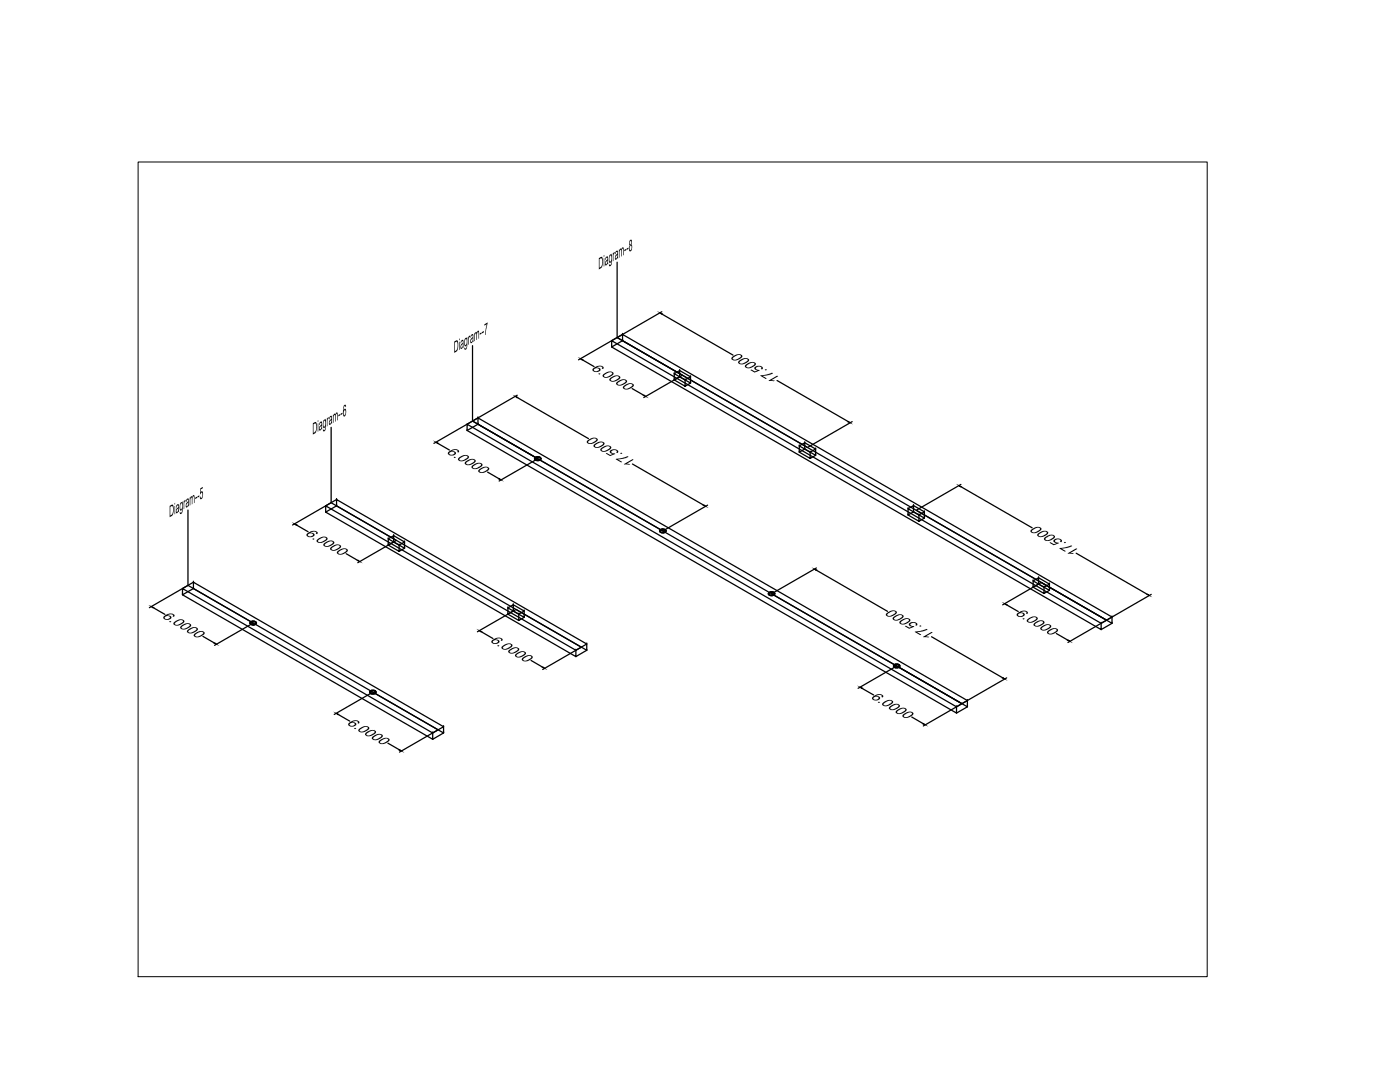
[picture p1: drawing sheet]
<svg xmlns="http://www.w3.org/2000/svg" width="279mm" height="216mm" viewBox="0 0 279 216" stroke-linecap="round" stroke-linejoin="round" font-family="sans-serif">
<!-- layer: objetc outline -->
<g fill="none" stroke="#000" stroke-width=".25">
<path d="M122.1 68l97.7 56.4v1.2l-97.7-56.4zM122.1 69.2h.1M124.2 66.7h.1M124.2 68h.1M124.2 68l-2.1 1.2M124.2 66.7l-2.1 1.3M67.2 99.7h.1M67.2 99.7l-2.2 1.2M93.2 84.6l97.7 56.4v1.3l-97.7-56.4zM93.2 85.9h.1M95.4 83.4h.1M95.4 84.6h.1"/>
<path d="M95.4 84.6l-2.2 1.3M95.4 83.4l-2.2 1.2M36.4 117.4l50 28.9v1.2l-50-28.8zM36.4 118.7h.1M38.6 116.2h.1M38.6 117.4h.1M38.6 117.4l-2.2 1.3M38.6 116.2l-2.2 1.2M65 100.9l49.9 28.9v1.2l-49.9-28.8zM65 102.2h.1M67.2 100.9h.1M67.2 100.9l-2.2 1.3"/>
<path d="M114.9 129.8l2.2-1.3v1.3l-2.2 1.2M114.9 129.8h.1M114.9 131h.1M117.1 128.5l-49.9-28.8v1.2l49.9 28.9M117.1 128.5h.1M117.1 129.8h.1M193.1 139.8l-97.7-56.4v1.2l97.7 56.4M193.1 139.8h.1M219.8 124.4l2.1-1.3v1.3l-2.1 1.2M219.8 124.4h.1M219.8 125.6h.1M221.9 123.1l-97.7-56.4v1.3l97.7 56.4"/>
<path d="M221.9 123.1h.1M221.9 124.4h.1M86.4 146.3l2.1-1.3v1.3l-2.1 1.2M86.4 146.3h.1M86.4 147.5h.1M88.5 145l-49.9-28.8v1.2l49.9 28.9M88.5 145h.1M88.5 146.3h.1M190.9 141l2.2-1.2v1.2l-2.2 1.3M190.9 141h.1M190.9 142.3h.1M193.1 141h.1"/>
</g>
<!-- layer: holes -->
<g fill="none" stroke="#000" stroke-width=".25">
<path d="M123.2 67.4l37.9 21.9M134.6 74.6l1-.7v1.3l-1 .6M134.6 74.6l2.1 1.2v1.3l-2.1-1.3zM134.6 74.6h.1M134.6 75.8h.1M135.6 73.9l2.2 1.3v1.2l-2.2-1.2M135.6 73.9h.1M135.6 75.2h.1M136.7 75.8h.1M136.7 77.1h.1M137.8 75.2h.1M137.8 76.4h.1"/>
<path d="M137.8 75.2l-1.1 .6M137.8 76.4l-1.1 .7M94.3 84l38 22M106.8 91.6h.1M106.7 91.5a.67 .67 0 0 1 1.2 .2 .67 .67 0 0 1-1.2-.2zM106.7 91.4a.67 .67 0 0 1 1.2 .2 .67 .67 0 0 1-1.2-.2zM106.9 91.3a.71 .71 0 0 1 1.1 .3 .71 .71 0 0 1-.7 .3 .71 .71 0 0 1-.6-.5zM106.9 91.3a.61 .61 0 0 1 1 .3 .61 .61 0 0 1-.6 .3 .61 .61 0 0 1-.5-.4zM107.3 91.2h.1M107.4 91.9h.1M107.9 91.5h.1M159.5 89l1.1-.7v1.3l-1.1 .6"/>
<path d="M159.5 89l2.2 1.2v1.3l-2.2-1.3zM159.5 89h.1M159.5 90.2h.1M160.6 88.3l2.2 1.3v1.3l-2.2-1.3M160.6 88.3h.1M160.6 89.6h.1M161.7 90.2h.1M161.7 91.5h.1M162.8 89.6h.1M162.8 90.9h.1M162.8 89.6l-1.1 .6M162.8 90.9l-1.1 .6"/>
<path d="M37.5 116.8l13 7.5M66.1 100.3l13 7.5M77.5 107.5l1.1-.6v1.2l-1.1 .7M77.5 107.5l2.2 1.3v1.2l-2.2-1.2zM77.5 107.5h.1M77.5 108.8h.1M78.6 106.9l2.1 1.2v1.3l-2.1-1.3M78.6 106.9h.1M78.6 108.1h.1M79.7 108.8h.1M79.7 110h.1M80.7 108.1h.1"/>
<path d="M80.7 109.4h.1M80.7 108.1l-1 .7M80.7 109.4l-1 .6M131.7 106h.1M131.7 105.9a.67 .67 0 0 1 1.2 .2 .67 .67 0 0 1-1.2-.2zM131.7 105.8a.67 .67 0 0 1 1.2 .2 .67 .67 0 0 1-1.2-.2zM131.8 105.7a.71 .71 0 0 1 1.1 .3 .71 .71 0 0 1-.7 .3 .71 .71 0 0 1-.6-.4zM131.9 105.7a.61 .61 0 0 1 .9 .3 .61 .61 0 0 1-.6 .3 .61 .61 0 0 1-.5-.4zM132.3 105.6h.1M132.3 106.3h.1M132.8 105.9h.1M153.4 118.5h.1"/>
<path d="M153.4 118.4a.67 .67 0 0 1 1.2 .2 .67 .67 0 0 1-1.2-.2zM153.4 118.3a.67 .67 0 0 1 1.2 .2 .67 .67 0 0 1-1.2-.2zM153.5 118.2a.71 .71 0 0 1 1.1 .4 .71 .71 0 0 1-.7 .3 .71 .71 0 0 1-.5-.5zM153.6 118.3a.61 .61 0 0 1 .9 .3 .61 .61 0 0 1-.6 .2 .61 .61 0 0 1-.5-.4zM154 118.2h.1M154 118.5l38 21.9-13-7.5M154 118.8h.1M154.5 118.5h.1M181.2 101.5l1.1-.6v1.2l-1.1 .7M181.2 101.5l2.2 1.3v1.2l-2.2-1.2zM181.2 101.5h.1M181.2 102.8h.1"/>
<path d="M182.3 100.9l2.2 1.2v1.3l-2.2-1.3M182.3 100.9h.1M182.3 102.1h.1M182.9 101.8l37.9 22M183.4 102.8h.1M183.4 104h.1M184.5 102.1h.1M184.5 103.4h.1M184.5 102.1l-1.1 .7M184.5 103.4l-1.1 .6M206.2 115.9l1.1-.6v1.2l-1.1 .7M206.2 115.9l2.2 1.3v1.2l-2.2-1.2z"/>
<path d="M206.2 115.9h.1M206.2 117.2h.1M207.3 115.3l2.1 1.2v1.3l-2.1-1.3M207.3 115.3h.1M207.3 116.5h.1M208.4 117.2h.1M208.4 118.4h.1M209.4 116.5h.1M209.4 117.8h.1M209.4 116.5l-1 .7M209.4 117.8l-1 .6M50 124.3h.1"/>
<path d="M49.9 124.3a.67 .67 0 0 1 1.2 .1 .67 .67 0 0 1-1.2-.1zM49.9 124.2a.67 .67 0 0 1 1.2 .2 .67 .67 0 0 1-1.2-.2zM50.1 124.1a.71 .71 0 0 1 1.1 .3 .71 .71 0 0 1-.7 .3 .71 .71 0 0 1-.6-.5zM50.1 124.1a.61 .61 0 0 1 1 .3 .61 .61 0 0 1-.6 .3 .61 .61 0 0 1-.5-.5zM50.5 124h.1M50.6 124.6h.1M51.1 124.3h.1M73.8 138.1a.67 .67 0 0 1 1.2 .1 .67 .67 0 0 1-1.2-.1zM73.8 138a.67 .67 0 0 1 1.2 .2 .67 .67 0 0 1-1.2-.2zM73.9 137.8a.71 .71 0 0 1 1.1 .4 .71 .71 0 0 1-.6 .3 .71 .71 0 0 1-.6-.5zM74 137.9h.1M74 138.3h.1"/>
<path d="M74 137.9a.61 .61 0 0 1 .9 .3 .61 .61 0 0 1-.5 .2 .61 .61 0 0 1-.5-.4zM74.4 138.1l13 7.5M74.8 138.3h.1M74.8 137.9h.1M101.4 121.3l1-.6v1.2l-1 .6M101.4 121.3l2.1 1.2v1.3l-2.1-1.3zM101.4 121.3h.1M101.4 122.5h.1M102.4 120.7l2.2 1.2v1.3l-2.2-1.3M102.4 120.7h.1M102.4 121.9h.1M103 121.6l13 7.5"/>
<path d="M103.5 122.5h.1M103.5 123.8h.1M104.6 121.9h.1M104.6 123.2h.1M104.6 121.9l-1.1 .6M104.6 123.2l-1.1 .6M178.4 132.8a.67 .67 0 0 1 1.1 .2 .67 .67 0 0 1-1.1-.2zM178.4 132.8a.67 .67 0 0 1 1.1 .1 .67 .67 0 0 1-1.1-.1zM178.5 132.6a.71 .71 0 0 1 1.1 .4 .71 .71 0 0 1-.7 .3 .71 .71 0 0 1-.6-.5zM178.6 132.7h.1M178.6 133.1h.1M178.6 132.7a.61 .61 0 0 1 .9 .3 .61 .61 0 0 1-.6 .2 .61 .61 0 0 1-.5-.4z"/>
<path d="M179.3 133.1h.1M179.3 132.7h.1"/>
</g>
<!-- layer: dim -->
<g fill="none" stroke="#000" stroke-width=".25">
<path d="M103.2 79.3l14.2 8.2M103.2 78.9l-8.8 5M116.2 71.8l2.4 1.3M123 67.4l-7.5 4.4M126.2 77.5l2.3 1.4M132.1 62.2l-8.8 5.1M132.1 62.7l14.2 8.2M136.1 75l-7.6 4.3M155.1 75.9l14.2 8.2M87.4 88.5l2.3 1.3M94.2 84.1l-7.6 4.4M97.3 94.2l2.3 1.3"/>
<path d="M107.2 91.6l-7.6 4.4M126.2 92.6l14.2 8.2M170.1 84.1l-8.8 5.1M191.8 96.7l-8.8 5M191.8 97.1l14.2 8.2M37.4 116.9l-7.6 4.4M59.2 104.8l2.3 1.3M65.9 100.4l-7.5 4.4M69.1 110.5l2.3 1.3M79 107.9l-7.6 4.4M141.2 100.8l-8.8 5.1M162.9 113.3l-8.8 5.1"/>
<path d="M162.9 113.8l14.2 8.2M207.7 116.3l-7.6 4.4M214.8 110.4l14.2 8.2M229.8 118.6l-8.8 5.1M30.6 121.3l2.3 1.3M40.5 127l2.3 1.3M50.4 124.4l-7.6 4.4M74.3 138.2l-7.6 4.4M96.1 126.1l2.3 1.3M102.9 121.7l-7.6 4.4M106 131.8l2.3 1.3M115.9 129.2l-7.6 4.4"/>
<path d="M172 137.3l2.4 1.4M178.8 133l-7.5 4.3M185.9 127.1l14.2 8.2M200.9 120.7l2.3 1.3M200.9 135.3l-8.8 5M210.8 126.4l2.3 1.3M220.7 123.8l-7.6 4.4M67.5 142.6l2.3 1.3M77.4 148.3l2.3 1.3M87.3 145.7l-7.6 4.4M182 143.1l2.3 1.3M191.8 140.5l-7.5 4.4"/>
</g>
<g fill="#000" stroke="#000" stroke-width=".2">
<path d="M102.8 79.1l.5 .2-.1 .1zM115.8 71.6l.5 .2h-.1zM128.4 78.9l.1-.1 .4 .3zM131.7 62.4l.4 .2-.1 .1zM87 88.2l.4 .2-.1 .1zM99.6 95.6l.1-.1 .3 .3zM169.2 84.2l.2-.1 .3 .3zM191.4 96.9l.4 .2-.1 .1zM58.8 104.5l.4 .2-.1 .1zM71.3 111.9l.2-.1 .3 .2zM140.4 100.8h.1l.3 .2zM162.5 113.6l.5 .1-.2 .1z"/>
<path d="M228.9 118.6h.1l.4 .2zM30.2 121l.5 .2-.2 .1zM42.8 128.4l.1-.1 .3 .2zM95.7 125.8l.4 .2-.1 .1zM108.2 133.2l.2-.1 .3 .3zM171.6 137.1l.5 .2-.1 .1zM200.1 135.3l.1-.1 .3 .3zM200.5 120.5l.4 .1-.1 .1zM213.1 127.8l.1-.1 .3 .3zM67.1 142.3l.4 .2-.1 .1zM79.7 149.7l.1-.1 .3 .3zM184.2 144.4h.1l.4 .2z"/>
</g>
<!-- layer: text -->
<path d="M123.2 52.3v15.1M94.3 69v15M66.1 85.3v15M37.5 101.8v15" fill="none" stroke="#000" stroke-width=".25"/>
<!-- layer: 0 -->
<path d="M27.6 32.3h213.3v162.6h-213.3z" fill="none" stroke="#000" stroke-width=".2"/>
<g font-size="3.5">
<text x="119.4" y="53.8" transform="rotate(-30 119.4 53.8)">Diagram--8</text>
<text x="90.5" y="70.5" transform="rotate(-30 90.5 70.5)">Diagram--7</text>
<text x="62.3" y="86.8" transform="rotate(-30 62.3 86.8)">Diagram--6</text>
<text x="33.8" y="103.3" transform="rotate(-30 33.8 103.3)">Diagram--5</text>
</g>
<g font-size="3.1">
<text x="117.8" y="73.7" transform="rotate(30 117.8 73.7)">6.0000</text>
<text x="156" y="75.5" transform="rotate(-150 156 75.5)">17.5000</text>
<text x="88.9" y="90.4" transform="rotate(30 88.9 90.4)">6.0000</text>
<text x="127.1" y="92.1" transform="rotate(-150 127.1 92.1)">17.5000</text>
<text x="60.7" y="106.7" transform="rotate(30 60.7 106.7)">6.0000</text>
<text x="215.7" y="109.9" transform="rotate(-150 215.7 109.9)">17.5000</text>
<text x="32.2" y="123.2" transform="rotate(30 32.2 123.2)">6.0000</text>
<text x="202.5" y="122.6" transform="rotate(30 202.5 122.6)">6.0000</text>
<text x="97.6" y="128" transform="rotate(30 97.6 128)">6.0000</text>
<text x="186.8" y="126.6" transform="rotate(-150 186.8 126.6)">17.5000</text>
<text x="173.6" y="139.2" transform="rotate(30 173.6 139.2)">6.0000</text>
<text x="69.1" y="144.5" transform="rotate(30 69.1 144.5)">6.0000</text>
</g>
</svg>
